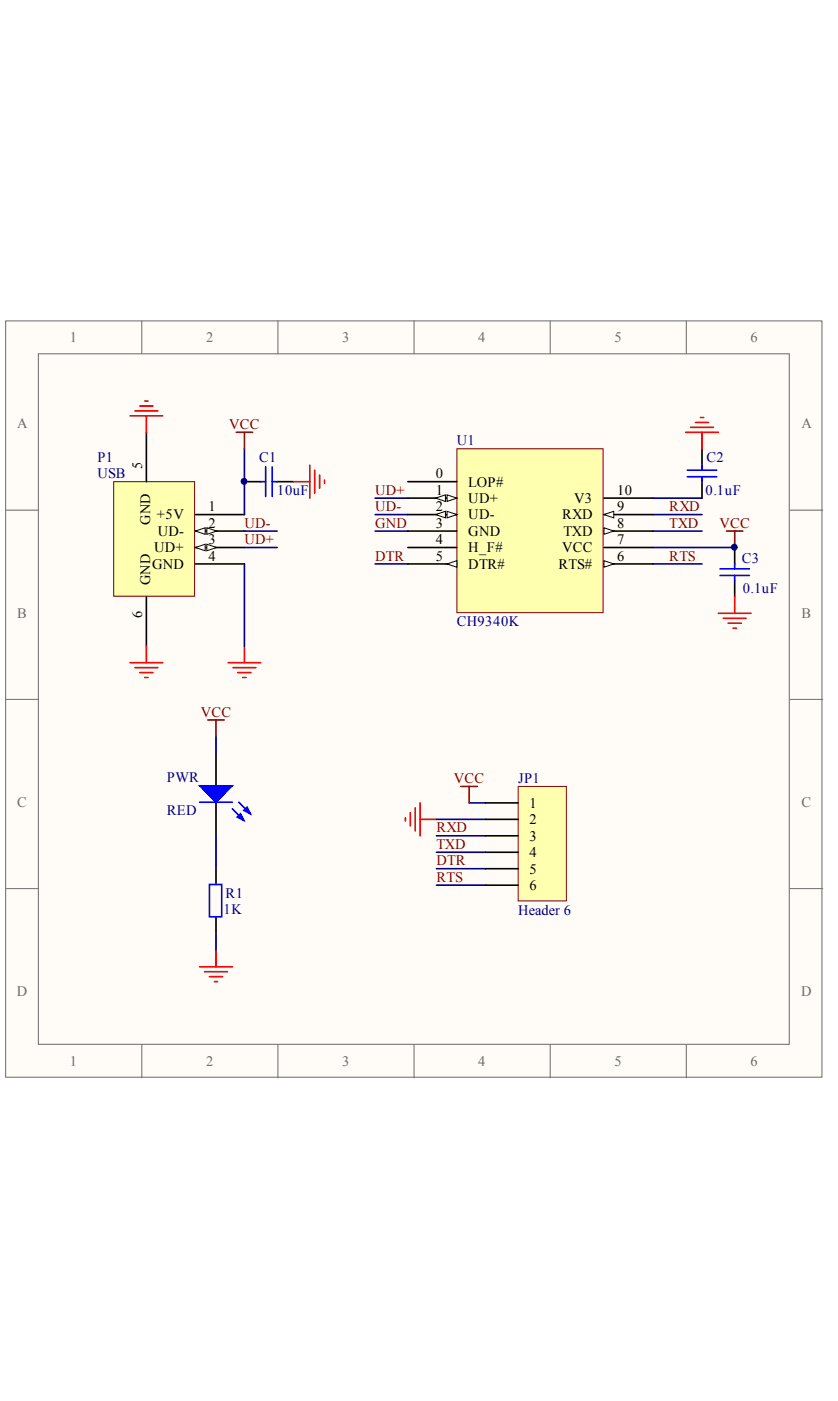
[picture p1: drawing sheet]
<svg xmlns="http://www.w3.org/2000/svg" width="147mm" height="246mm" viewBox="0 0 147 246" stroke-linecap="round" stroke-linejoin="round" font-family="sans-serif">
<g fill="#fffcf8" stroke="#696969" stroke-width=".18">
<path d="M1 56.3h143.3v132.8h-143.3z"/>
<path d="M6.7 62.1h131.9v121.2h-131.9z"/>
</g>
<g fill="none" stroke="#696969" stroke-width=".18">
<path d="M24.9 56.3v5.8M48.8 56.3v5.8M72.7 56.3v5.8M96.6 56.3v5.8M120.5 56.3v5.8M1 89.5h5.7M138.7 89.5h5.7M1 122.7h5.7M138.7 122.7h5.7M1 156h5.7M138.7 156h5.7M24.9 183.4v5.8"/>
<path d="M48.8 183.4v5.8M72.7 183.4v5.8M96.6 183.4v5.8M120.5 183.4v5.8"/>
</g>
<path d="M123.2 78.8v2.9M123.2 84.5v2.9M129 96.1v2.9M129 101.9v2.9" fill="none" stroke="#000" stroke-width=".29"/>
<path d="M120.7 82.5h5.1M120.7 83.7h5.1M123.2 81.7v.8M123.2 83.7v.8M126.4 99.8h5.2M129 99v.8M126.4 101h5.2M129 101v.9" fill="none" stroke="#00f" stroke-width=".29"/>
<path d="M20 84.5h14.2v20.1h-14.2z" fill="#ffffb0" stroke="#800000" stroke-width=".18"/>
<path d="M34.3 90.3h8.6M34.3 99h8.6M34.3 96.1h8.6M25.7 104.8v8.6" fill="none" stroke="#000" stroke-width=".29"/>
<g fill="#fffcf8" stroke="#000" stroke-width=".18">
<path d="M34.3 96.1l1.7-.6v1.2z"/>
<path d="M36.3 95.5l1.7 .6-1.7 .6z"/>
</g>
<path d="M34.3 93.2h8.6" fill="none" stroke="#000" stroke-width=".29"/>
<g fill="#fffcf8" stroke="#000" stroke-width=".18">
<path d="M34.3 93.2l1.7-.6v1.2z"/>
<path d="M36.3 92.6l1.7 .6-1.7 .6z"/>
</g>
<path d="M25.7 75.9v8.6M42.9 84.5h2.9M48.6 84.5h2.9M37.9 132.1v5.8M37.9 140.8v5.8M37.9 152.4v2.8M37.9 161v2.9" fill="none" stroke="#000" stroke-width=".29"/>
<g fill="none" stroke="#f00" stroke-width=".29">
<path d="M22.8 73h5.8M23.7 72.1h4M24.5 71.3h2.3M25.4 70.4h.6M25.7 73v2.9M120.4 75.9h5.7M121.2 75h4M122.1 74.1h2.3M122.9 73.3h.6M123.2 75.9v2.9M51.5 84.5h2.9M54.4 81.7v5.7"/>
<path d="M55.2 82.5v4.1M56.1 83.4v2.3M57 84.2v.6M22.8 116.3h5.8M23.7 117.2h4M24.5 118h2.3M25.4 118.9h.6M25.7 113.4v2.9M40 116.3h5.8M40.9 117.2h4M41.8 118h2.3M42.6 118.9h.6"/>
<path d="M42.9 113.4v2.9M126.1 107.6h5.7M127 108.5h4M127.8 109.4h2.3M128.7 110.2h.6M129 104.8v2.8M71.2 143.5v.6M72 142.6v2.4M72.9 141.8v4M73.7 140.9v5.8M73.7 143.8h2.9M35 169.7h5.8"/>
<path d="M35.9 170.5h4M36.8 171.4h2.3M37.6 172.3h.6M37.9 166.8v2.9"/>
</g>
<g fill="none" stroke="#000080" stroke-width=".29">
<path d="M42.9 78.8v11.5M42.9 96.1h5.7M42.9 93.2h5.7M42.9 99v14.4M65.9 87.4h5.7M65.9 99h5.7M65.9 90.3h5.7M65.9 93.2h5.7M114.6 99h8.6M114.6 96.1h14.4M114.6 90.3h8.6M114.6 93.2h8.6"/>
<path d="M37.9 129.2v2.9M37.9 146.6v5.8M76.6 143.8h8.6M76.6 146.7h8.6M76.6 149.6h8.6M76.6 152.5h8.6M76.6 155.4h8.6M82.4 140.9h2.8M37.9 163.9v2.9"/>
</g>
<g fill="#00f" stroke="#00f" stroke-width=".29">
<path d="M35 137.9h5.8l-2.9 2.9z"/>
<path d="M42.2 142.8l.6 1.2-1.2-.6z"/>
<path d="M43.4 141.7l.5 1.1-1.1-.6z"/>
</g>
<path d="M45.8 84.5h.8M46.6 81.9v5.2M47.8 84.5h.8M47.8 81.9v5.2M35 140.8h5.8M36.8 155.2h2.1v5.7h-2.1zM40.8 142l2 2M41.9 140.8l2 2" fill="none" stroke="#00f" stroke-width=".29"/>
<path d="M127.5 93.2h2.9M129 93.2v2.9M36.5 126.4h2.9M37.9 126.4v2.8" fill="none" stroke="#800000" stroke-width=".29"/>
<path d="M80.2 78.8h25.7v28.7h-25.7z" fill="#ffffb0" stroke="#800000" stroke-width=".18"/>
<path d="M71.6 84.5h8.6M71.6 87.4h8.6" fill="none" stroke="#000" stroke-width=".29"/>
<g fill="#fffcf8" stroke="#000" stroke-width=".18">
<path d="M78.5 86.8l1.7 .6-1.7 .6z"/>
<path d="M76.5 87.4l1.7-.6v1.2z"/>
</g>
<path d="M71.6 90.3h8.6" fill="none" stroke="#000" stroke-width=".29"/>
<g fill="#fffcf8" stroke="#000" stroke-width=".18">
<path d="M78.5 89.7l1.7 .6-1.7 .6z"/>
<path d="M76.5 90.3l1.7-.6v1.2z"/>
</g>
<path d="M71.6 93.2h8.6M71.6 96.1h8.6M71.6 99h8.6" fill="none" stroke="#000" stroke-width=".29"/>
<path d="M78.5 99l1.7-.6v1.2z" fill="#fffcf8" stroke="#000" stroke-width=".18"/>
<path d="M106 99h8.6" fill="none" stroke="#000" stroke-width=".29"/>
<path d="M106 98.4l1.7 .6-1.7 .6z" fill="#fffcf8" stroke="#000" stroke-width=".18"/>
<path d="M106 96.1h8.6M106 93.2h8.6" fill="none" stroke="#000" stroke-width=".29"/>
<path d="M106 92.6l1.7 .6-1.7 .6z" fill="#fffcf8" stroke="#000" stroke-width=".18"/>
<path d="M106 90.3h8.6" fill="none" stroke="#000" stroke-width=".29"/>
<path d="M106 90.3l1.7-.6v1.2z" fill="#fffcf8" stroke="#000" stroke-width=".18"/>
<path d="M106 87.4h8.6" fill="none" stroke="#000" stroke-width=".29"/>
<path d="M91 138h8.4v20.1h-8.4z" fill="#ffffb0" stroke="#800000" stroke-width=".18"/>
<path d="M85.2 140.9h5.8M85.2 143.8h5.8M85.2 146.7h5.8M85.2 149.6h5.8M85.2 152.5h5.8M85.2 155.4h5.8" fill="none" stroke="#000" stroke-width=".29"/>
<path d="M114.6 87.4h8.6" fill="none" stroke="#000080" stroke-width=".29"/>
<path d="M41.5 75.9h2.8M42.9 75.9v2.9M80.9 138h2.9M82.4 138v2.9" fill="none" stroke="#800000" stroke-width=".29"/>
<g fill="#000080" stroke="#000080" stroke-width=".18">
<circle cx="42.8" cy="84.5" r=".51"/>
<circle cx="128.9" cy="96" r=".51"/>
</g>
<g font-size="2.5" fill="#696969">
<text x="12.3" y="60.1">1</text>
<text x="36.2" y="60.1">2</text>
<text x="60.1" y="60.1">3</text>
<text x="84" y="60.1">4</text>
<text x="107.9" y="60.1">5</text>
<text x="131.8" y="60.1">6</text>
<text x="3" y="75.2">A</text>
<text x="140.7" y="75.2">A</text>
<text x="3" y="108.4">B</text>
<text x="140.7" y="108.4">B</text>
<text x="3" y="141.6">C</text>
<text x="140.7" y="141.6">C</text>
<text x="2.9" y="174.8">D</text>
<text x="140.6" y="174.8">D</text>
<text x="12.3" y="187.1">1</text>
<text x="36.2" y="187.1">2</text>
<text x="60.1" y="187.1">3</text>
<text x="84" y="187.1">4</text>
<text x="107.9" y="187.1">5</text>
<text x="131.8" y="187.1">6</text>
</g>
<g font-size="2.5" fill="#800000">
<text x="40.2" y="75.3">VCC</text>
<text x="65.9" y="89.7">UD-</text>
<text x="65.9" y="86.8">UD+</text>
<text x="117.5" y="89.7">RXD</text>
<text x="42.9" y="95.5">UD+</text>
<text x="42.9" y="92.6">UD-</text>
<text x="65.9" y="92.6">GND</text>
<text x="117.5" y="92.6">TXD</text>
<text x="126.3" y="92.6">VCC</text>
<text x="65.9" y="98.4">DTR</text>
<text x="117.5" y="98.4">RTS</text>
<text x="35.2" y="125.8">VCC</text>
<text x="79.7" y="137.4">VCC</text>
<text x="76.6" y="146.1">RXD</text>
<text x="76.6" y="149">TXD</text>
<text x="76.6" y="151.9">DTR</text>
<text x="76.6" y="154.8">RTS</text>
</g>
<g font-size="2.5" fill="#000080">
<text x="17.1" y="81.1">P1</text>
<text x="17.1" y="83.9">USB</text>
<text x="45.5" y="81.1">C1</text>
<text x="80.2" y="78.2">U1</text>
<text x="124" y="81.1">C2</text>
<text x="48.6" y="86.8">10uF</text>
<text x="123.9" y="86.8">0.1uF</text>
<text x="130.2" y="98.8">C3</text>
<text x="130.4" y="104.2">0.1uF</text>
<text x="80.2" y="109.9">CH9340K</text>
<text x="29.3" y="137.3">PWR</text>
<text x="91" y="137.4">JP1</text>
<text x="29.3" y="143.1">RED</text>
<text x="39.2" y="160.4">1K</text>
<text x="39.6" y="157.5">R1</text>
<text x="91" y="160.5">Header 6</text>
</g>
<g font-size="2.5">
<text x="25" y="82.2" transform="rotate(-90 25 82.2)">5</text>
<text x="76.5" y="83.9">0</text>
<text x="36.6" y="89.7">1</text>
<text x="76.5" y="86.8">1</text>
<text x="76.5" y="89.7">2</text>
<text x="82.2" y="85.4">LOP#</text>
<text x="82.2" y="88.3">UD+</text>
<text x="100.8" y="88.3">V3</text>
<text x="108.3" y="89.7">9</text>
<text x="108.3" y="86.8">10</text>
<text x="26.4" y="92.2" transform="rotate(-90 26.4 92.2)">GND</text>
<text x="27.6" y="91.2">+5V</text>
<text x="27.7" y="94.1">UD-</text>
<text x="36.6" y="95.5">3</text>
<text x="36.6" y="92.6">2</text>
<text x="76.5" y="92.6">3</text>
<text x="76.5" y="95.5">4</text>
<text x="82.2" y="91.2">UD-</text>
<text x="82.2" y="94.1">GND</text>
<text x="98.7" y="91.2">RXD</text>
<text x="98.9" y="94.1">TXD</text>
<text x="108.3" y="95.5">7</text>
<text x="108.3" y="92.6">8</text>
<text x="26.7" y="99.8">GND</text>
<text x="27.1" y="96.9">UD+</text>
<text x="36.6" y="98.4">4</text>
<text x="76.5" y="98.4">5</text>
<text x="82.2" y="96.9">H_F#</text>
<text x="82.2" y="99.8">DTR#</text>
<text x="98" y="99.8">RTS#</text>
<text x="98.7" y="96.9">VCC</text>
<text x="108.3" y="98.4">6</text>
<text x="26.4" y="102.7" transform="rotate(-90 26.4 102.7)">GND</text>
<text x="25" y="108.4" transform="rotate(-90 25 108.4)">6</text>
<text x="93" y="141.8">1</text>
<text x="93" y="144.7">2</text>
<text x="93" y="147.5">3</text>
<text x="93" y="150.4">4</text>
<text x="93" y="153.3">5</text>
<text x="93" y="156.2">6</text>
</g>
</svg>
